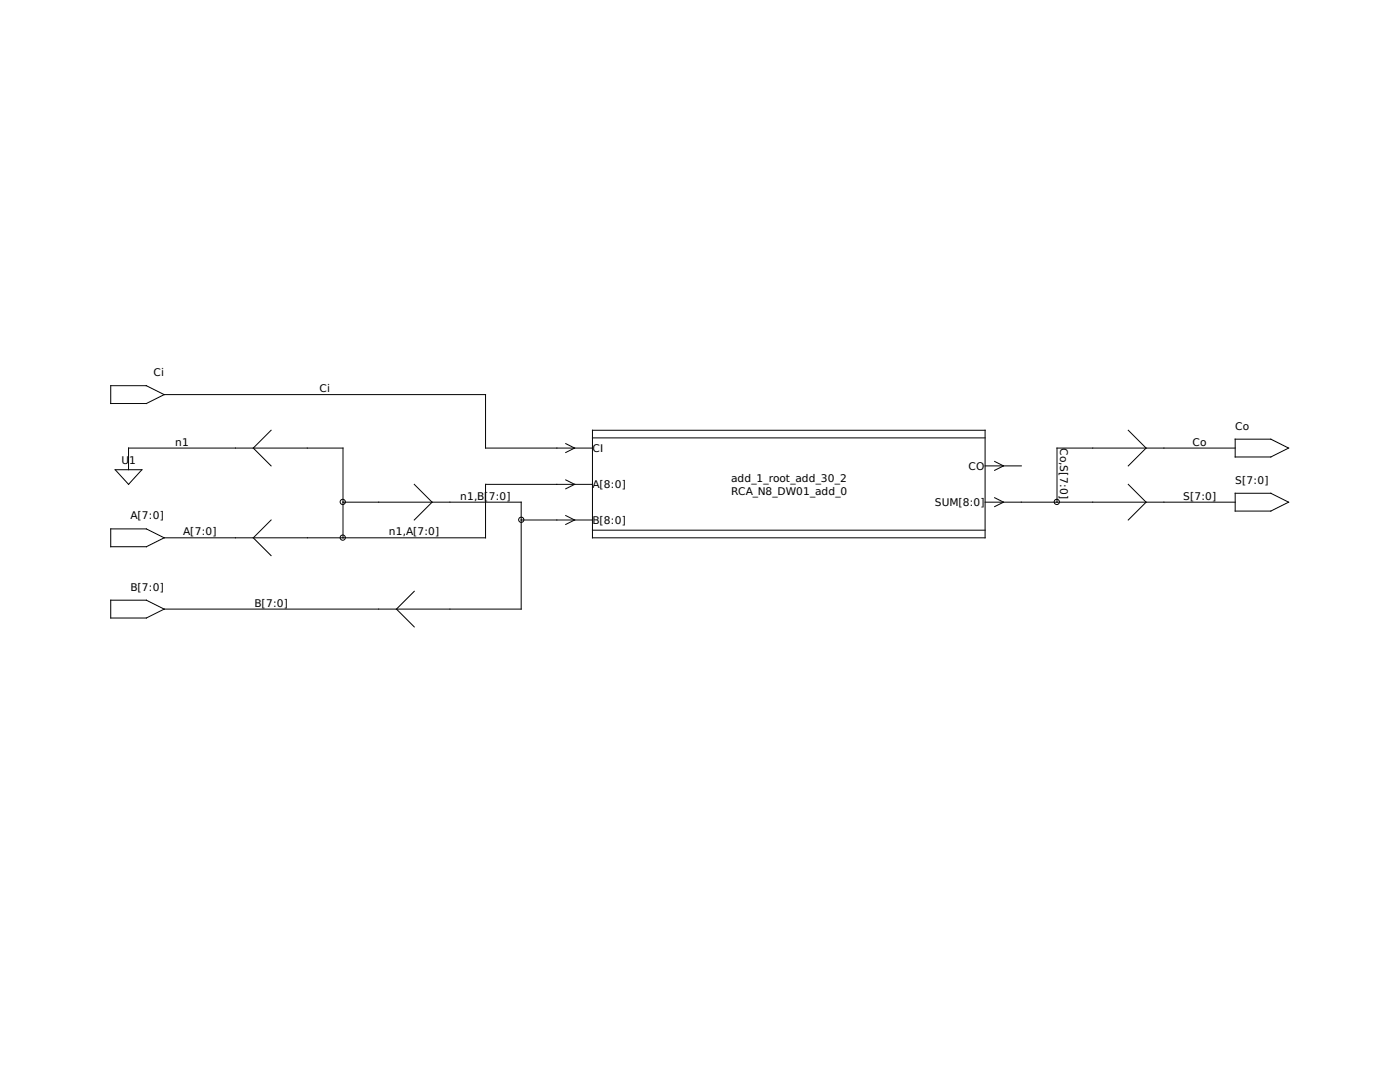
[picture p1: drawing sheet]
<svg xmlns="http://www.w3.org/2000/svg" width="279mm" height="216mm" viewBox="0 0 279 216" stroke-linecap="round" stroke-linejoin="round" font-family="sans-serif">
<g fill="none" stroke="#000" stroke-width=".2">
<path d="M22.1 77h7.1l3.6 1.7-3.6 1.8h-7.1zM32.8 78.7h64.1v10.7h21.3M23 93.7h5.3l-2.6 2.9zM25.7 93.7v-4.3h42.8v17.9M54.1 85.9l-3.6 3.5 3.6 3.6M82.7 96.6l3.5 3.6-3.5 3.6M112.9 88.5l1.8 .9-1.8 .9M112.9 95.8l1.8 .8-1.8 .9M118.2 85.9h78.4v21.4h-78.4zM118.2 96.6h-21.3v10.7h-64.1M118.2 87.4h78.4M196.6 93h7.2"/>
<path d="M198.5 92.1l1.8 .9-1.8 .9M198.5 99.3l1.8 .9-1.8 .9M225.2 85.9l3.5 3.5-3.5 3.6M225.2 96.6l3.5 3.6-3.5 3.6M246.5 89.4h-35.6v10.8M246.5 87.6h7.1l3.6 1.8-3.6 1.8h-7.1zM246.5 98.4h7.1l3.6 1.8-3.6 1.8h-7.1zM22.1 105.5h7.1l3.6 1.8-3.6 1.8h-7.1zM22.1 119.8h7.1l3.6 1.7-3.6 1.8h-7.1zM54.1 103.8l-3.6 3.5 3.6 3.6M68.5 100.2h35.5v21.3h-71.2M82.7 118l-3.6 3.5 3.6 3.6"/>
<path d="M104 103.8h14.2M112.9 102.9l1.8 .9-1.8 .8M118.2 105.8h78.4M196.6 100.2h49.9"/>
<circle cx="68.4" cy="107.3" r=".52"/>
<circle cx="68.4" cy="100.2" r=".52"/>
<circle cx="104" cy="103.7" r=".52"/>
<circle cx="210.9" cy="100.2" r=".52"/>
</g>
<g font-size="2.1">
<text x="30.6" y="75.1">Ci</text>
<text x="63.8" y="78.2">Ci</text>
<text x="34.9" y="88.9">n1</text>
<text x="211.6" y="89.4" transform="rotate(90 211.6 89.4)">Co,S[7:0]</text>
<text x="238" y="88.9">Co</text>
<text x="246.5" y="85.7">Co</text>
<text x="24.3" y="92.6">U</text>
<text x="25.8" y="92.6">1</text>
<text x="118.2" y="90.2">CI</text>
<text x="193.3" y="93.7">CO</text>
<text x="91.8" y="99.7">n1,B[</text>
<text x="97.5" y="99.7">7:0]</text>
<text x="118.2" y="97.4">A[8:0]</text>
<text x="145.9" y="96.1">add_1_root_add_30_2</text>
<text x="145.9" y="98.7">RCA_N8_DW01_add_0</text>
<text x="186.6" y="101">SUM[8:0]</text>
<text x="236.1" y="99.7">S[7:0]</text>
<text x="246.5" y="96.5">S[7:0]</text>
<text x="26" y="103.6">A[7:0]</text>
<text x="36.6" y="106.8">A[7:0]</text>
<text x="77.6" y="106.8">n1,A[7:0]</text>
<text x="118.2" y="104.5">B[8:0]</text>
<text x="26" y="117.9">B[7:0]</text>
<text x="50.8" y="121">B[7:0]</text>
</g>
</svg>
